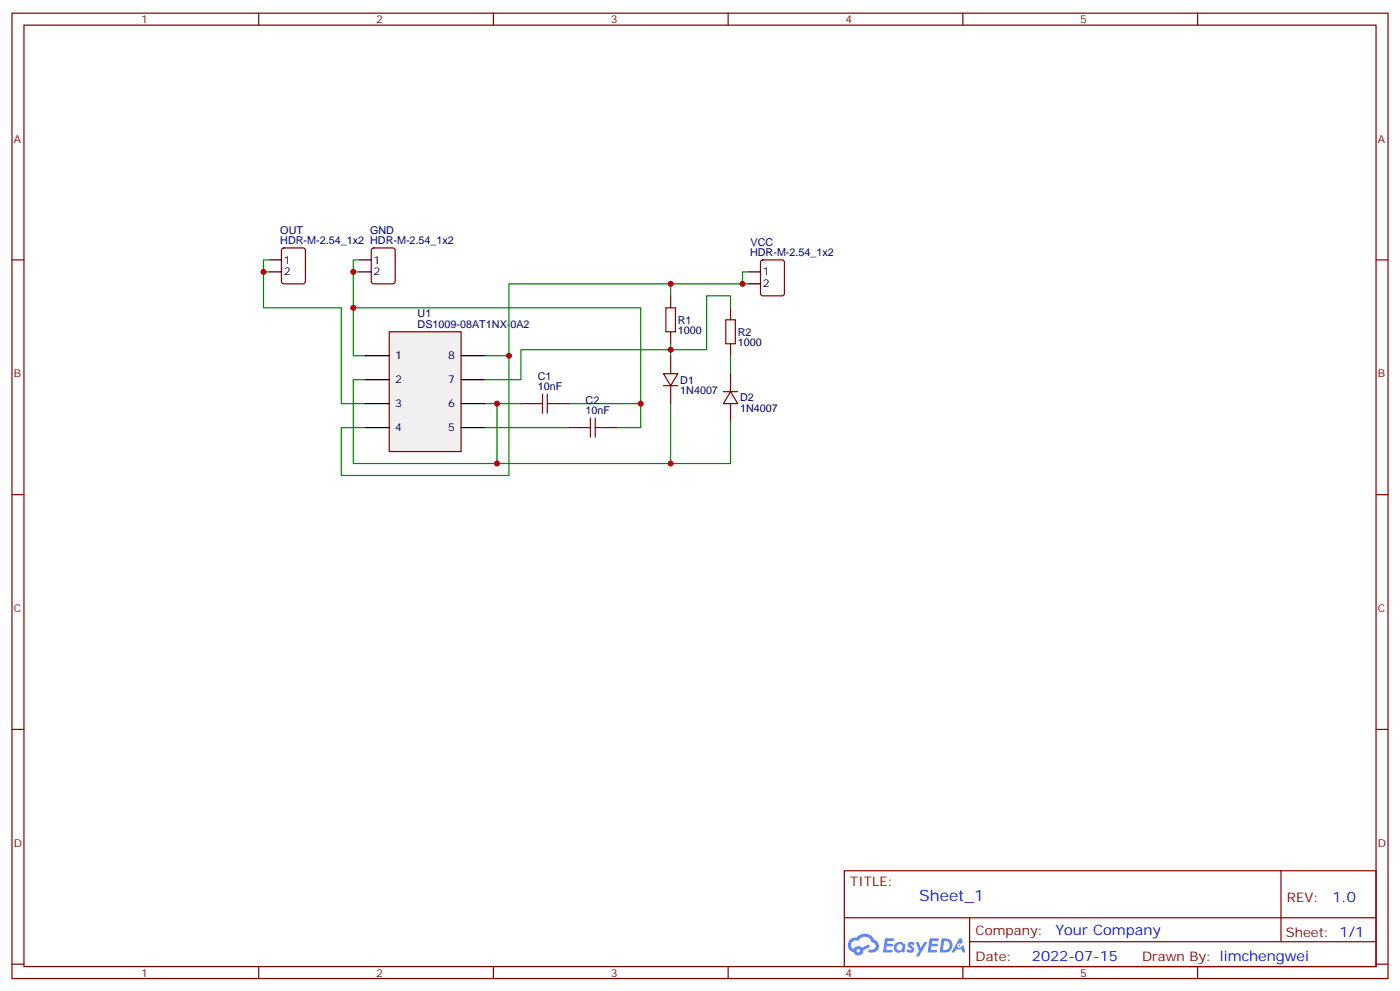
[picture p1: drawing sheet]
<svg xmlns="http://www.w3.org/2000/svg" width="412mm" height="292mm" viewBox="0 0 412 292" stroke-linecap="round" stroke-linejoin="round" font-family="sans-serif">
<g fill="none" stroke="#870000" stroke-width=".35">
<path d="M3.5 3.9h405.4v284.3h-405.4zM7.1 7.4h398.2v277.3h-398.2zM76.2 3.9v3.5M145.3 3.9v3.5M214.5 3.9v3.5M283.6 3.9v3.5M352.8 3.9v3.5M3.5 76.6h3.6M405.3 76.6h3.6M3.5 145.7h3.6M405.3 145.7h3.6M3.5 214.8h3.6"/>
<path d="M405.3 214.8h3.6M248.7 256.5h156.6v28.2h-156.6zM377.3 256.5v20.9M248.7 270.3h156.5M285.6 277.4h119.6M285.6 270.3v14.1M3.5 284h3.6M76.2 284.7v3.5M145.3 284.7v3.5M214.5 284.7v3.5M283.6 284.7v3.5M352.8 284.7v3.5"/>
<path d="M405.3 284h3.6"/>
</g>
<g fill="#5487ff">
<path d="M267.7 277.6a1.22 1.22 0 0 1 1.7 .3l-.4 .6a.47 .47 0 0 0-.3-.4 .47 .47 0 0 0-.5 .2l.1 .2a1.14 1.14 0 0 1 .8 1.8 1.14 1.14 0 0 1-1.9-.1l-.2-.1 .5-.6 .7 .4a.29 .29 0 0 0 .3-.2 .29 .29 0 0 0-.2-.3 1.04 1.04 0 0 1-.6-1.8z"/>
<path d="M260.7 276.4h2.4l.3 .2-.2 .5h-1.8l-.1 .9h1.5l.3 .4-.3 .3h-1.6l-.2 1.1 1.7 .1 .2 .3-.2 .3-2.6 .1z"/>
<path d="M273.8 276.4h2.4l.3 .2-.1 .5h-1.8l-.2 .9h1.6l.3 .4-.4 .3h-1.6l-.1 1.1 1.7 .1 .2 .3-.2 .3h-2.6z"/>
<path d="M282.6 276.4h.7l.3 1.3-.6 .3a.69 .69 0 0 0-1 .2 .69 .69 0 0 0 .4 1 .69 .69 0 0 0 .9-.6l.5-.3 .6 2.2h-.8l-.2-.8h-1.8l-.5 .8h-.8z"/>
<path d="M269.8 277.5h.8l.6 1.8 1.1-1.8h.9l-2.6 4.2h-.8l.9-1.6z"/>
<path d="M277.4 276.4l-.6 4.2h1.3a2.11 2.11 0 0 0 2.5-2.2 2.11 2.11 0 0 0-2.5-2zM278.1 277.1a1.39 1.39 0 0 1 1.7 1.5 1.39 1.39 0 0 1-1.8 1.2h-.3z"/>
<path d="M263.7 278a1.54 1.54 0 0 0-.1 2.2 1.54 1.54 0 0 0 2.2 .1l.6 .3 .3-2.3-.2-.3h-.4a1.49 1.49 0 0 0-2.4 0zM264 279a.94 .94 0 0 1 1.8 0 .94 .94 0 0 1-1.8 0z"/>
<path d="M250.4 276.8a2.18 2.18 0 0 0 1.1 3.7 1.44 1.44 0 0 0 1.6 .9 1.44 1.44 0 0 0 1.2-1.5l2-1-.5-.7-1.9 1a1.47 1.47 0 0 0-2.4 .4 1.39 1.39 0 0 1-.7-1.9 1.39 1.39 0 0 1 2-.5 2.12 2.12 0 0 1 2.2-1.3 2.12 2.12 0 0 1 1.9 1.7 1.14 1.14 0 0 1 1.1 1.4 1.14 1.14 0 0 1-1.7 .7 .43 .43 0 0 0-.5 .4 .43 .43 0 0 0 .4 .5 1.98 1.98 0 0 0 2.5-1.3 1.98 1.98 0 0 0-1.2-2.5 3.1 3.1 0 0 0-5.3-.7l-.9 .1zM252.3 280.1a.55 .55 0 0 1 1.1 0 .55 .55 0 0 1-1.1 0z"/>
<circle cx="282.6" cy="278.5" r=".26"/>
</g>
<path d="M83.1 73.2l.5-.2h5.7l.6 .5 .1 9.4-.5 .7h-5.9l-.6-.5-.1-9.4zM109.6 73.2l.5-.2h5.6l.7 .5v9.4l-.4 .7h-5.9l-.7-.5v-9.4zM224.2 76.8l.5-.2h5.7l.6 .4 .1 9.4-.5 .7h-5.9l-.6-.4-.1-9.4zM197.6 87.1v3.6M197.6 97.7v3.5M153.5 118.9h3.5M164 118.9h3.6M167.6 125.9h3.5M178.2 125.9h3.5" fill="none" stroke="#870000" stroke-width=".35"/>
<path d="M79.4 76.6h3.5M105.8 76.6h3.6M79.4 80.1h3.5M105.8 80.1h3.6M220.5 80.1h3.5M220.5 83.6h3.5" fill="none" stroke="#000" stroke-width=".35"/>
<path d="M79.4 76.6h-1.8v3.5M105.8 76.6h-1.7v3.5M79.4 80.1h-1.8v10.6h22.9v28.2h7.1M105.8 80.1h-1.7v10.6M220.5 80.1h-1.8v3.5M107.6 104.8h-3.5v-14.1h84.6v35.2h-7M107.6 111.8h-3.5v24.7h42.3v-17.6M142.9 104.8h7v35.3h-49.4v-14.2h7.1M142.9 118.9h10.6M167.6 118.9h21.1M142.9 125.9h24.7" fill="none" stroke="#008700" stroke-width=".35"/>
<path d="M196.1 90.7h2.9v7h-2.9zM157 118.9h2.8M159.8 116.1v5.6M161.2 118.9h2.8M161.2 116.1v5.6M171.1 125.9h2.8M173.9 123.1v5.7M175.3 125.9h2.9M175.3 123.1v5.7" fill="none" stroke="#a10000" stroke-width=".35"/>
<path d="M114.7 97.7h21.1v35.3h-21.1z" fill="#f0f0f0" stroke="#870000" stroke-width=".35"/>
<path d="M107.6 104.8h7.1M107.6 111.8h7.1M107.6 118.9h7.1M135.8 104.8h7.1M135.8 111.8h7.1M135.8 118.9h7.1M107.6 125.9h7.1M135.8 125.9h7.1" fill="none" stroke="#000" stroke-width=".35"/>
<path d="M215.2 90.7v3.5M195.4 110.1h4.3l-2.1 3.5zM195.4 113.6h4.3M197.6 104.8v5.3M197.6 113.6v5.3M213.1 115.4h4.2M215.2 115.4l2.1 3.5h-4.2zM215.2 101.2v3.6M215.2 110.1v5.3M215.2 118.9v5.3" fill="none" stroke="#870000" stroke-width=".35"/>
<path d="M197.6 83.6v3.5M215.2 90.7v-3.6h-7.1v15.9h-54.6v8.8h-10.6M220.5 83.6h-70.6v21.2M197.6 118.9v17.6h-51.2M197.6 101.2v3.6M215.2 104.8v5.3M215.2 124.2v12.3h-17.6" fill="none" stroke="#008700" stroke-width=".35"/>
<path d="M213.8 94.2h2.8v7h-2.8z" fill="none" stroke="#a10000" stroke-width=".35"/>
<g fill="#c00">
<circle cx="77.6" cy="80.1" r=".88"/>
<circle cx="104.1" cy="80.1" r=".88"/>
<circle cx="104.1" cy="90.7" r=".88"/>
<circle cx="188.7" cy="118.9" r=".88"/>
<circle cx="146.4" cy="118.9" r=".88"/>
<circle cx="149.9" cy="104.8" r=".88"/>
<circle cx="218.7" cy="83.6" r=".88"/>
<circle cx="197.6" cy="83.6" r=".88"/>
<circle cx="197.6" cy="103" r=".88"/>
<circle cx="146.4" cy="136.5" r=".88"/>
<circle cx="197.6" cy="136.5" r=".88"/>
</g>
<text font-size="4.6" fill="#00f" x="270.8" y="265.5">Sheet_1</text>
<g font-size="4.2" fill="#00f">
<text x="392.5" y="265.7">1.0</text>
<text x="310.9" y="275.3">Your Company</text>
<text x="304" y="283.1">2022-07-15</text>
</g>
<g font-size="3.9" fill="#800">
<text x="250.5" y="261.1">TITLE:</text>
<text x="379.1" y="265.7">REV:</text>
<text x="287.4" y="275.3">Company:</text>
<text x="378.7" y="275.9">Sheet: 1/1</text>
<text x="287.4" y="282.9">Date:</text>
<text x="336.4" y="283">Drawn By: limchengwei</text>
</g>
<g font-size="3.2" fill="#800">
<text x="41.6" y="6.9">1</text>
<text x="110.8" y="6.9">2</text>
<text x="179.9" y="6.9">3</text>
<text x="249.1" y="6.9">4</text>
<text x="318.2" y="6.9">5</text>
<text x="4.1" y="42">A</text>
<text x="405.9" y="42">A</text>
<text x="4.1" y="111.1">B</text>
<text x="405.9" y="111.1">B</text>
<text x="4.1" y="180.3">C</text>
<text x="405.9" y="180.3">C</text>
<text x="4.1" y="249.4">D</text>
<text x="405.9" y="249.4">D</text>
<text x="41.6" y="287.7">1</text>
<text x="110.8" y="287.7">2</text>
<text x="179.9" y="287.7">3</text>
<text x="249.1" y="287.7">4</text>
<text x="318.2" y="287.7">5</text>
</g>
<g font-size="3.2" fill="#000080">
<text x="82.6" y="72">HDR-M-2.54_1x2 HDR-M-2.54_1x2</text>
<text x="82.6" y="68.8">OUT</text>
<text x="109" y="68.8">GND</text>
<text x="221" y="75.5">HDR-M-2.54_1x2</text>
<text x="221.1" y="72.4">VCC</text>
<text x="123" y="93.4">U1</text>
<text x="199.7" y="95.4">R1</text>
<text x="123" y="96.7">DS1009-08AT1NX-0A2</text>
<text x="199.7" y="98.5">1000</text>
<text x="217.3" y="98.9">R2</text>
<text x="217.3" y="102">1000</text>
<text x="158.4" y="111.9">C1</text>
<text x="200.4" y="113">D1</text>
<text x="158.4" y="115">10nF</text>
<text x="172.5" y="118.9">C2</text>
<text x="200.4" y="116.1">1N4007</text>
<text x="218" y="118.2">D2</text>
<text x="172.5" y="122.1">10nF</text>
<text x="218" y="121.4">1N4007</text>
</g>
<g font-size="3.2">
<text x="83.6" y="77.6">1</text>
<text x="110.1" y="77.6">1</text>
<text x="83.6" y="81.1">2</text>
<text x="110.1" y="81.1">2</text>
<text x="224.7" y="81.1">1</text>
<text x="224.7" y="84.7">2</text>
<text x="116.4" y="105.8">1</text>
<text x="132" y="105.8">8</text>
<text x="116.4" y="112.9">2</text>
<text x="132" y="112.9">7</text>
<text x="116.4" y="119.9">3</text>
<text x="132" y="119.9">6</text>
<text x="116.4" y="127">4</text>
<text x="132" y="127">5</text>
</g>
</svg>
